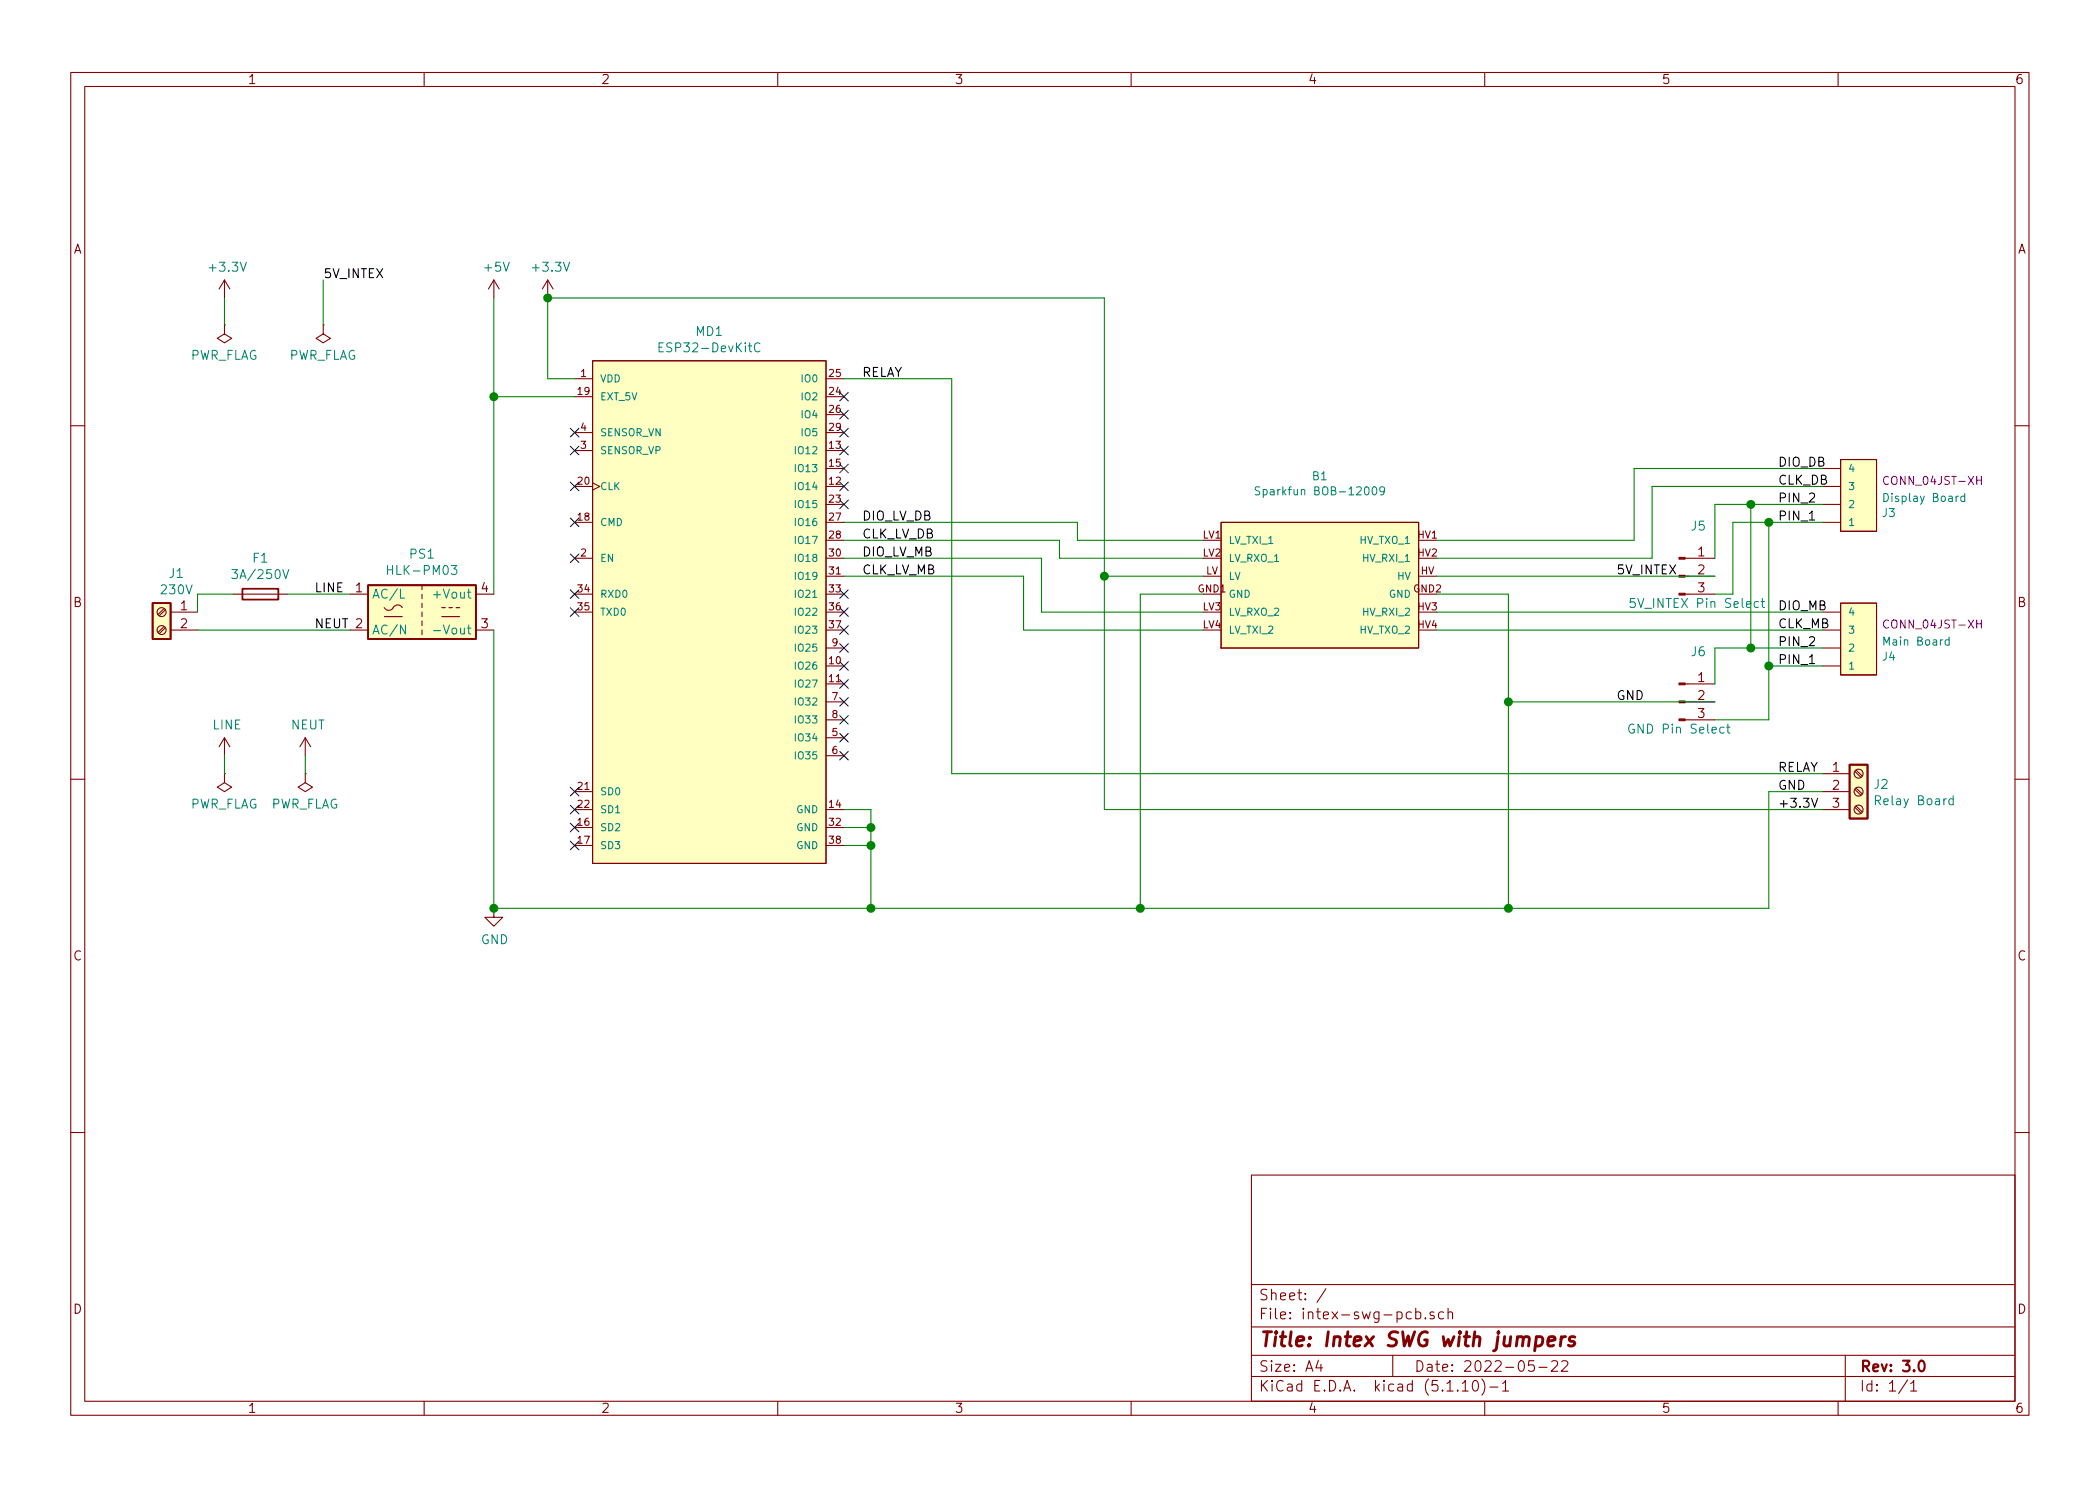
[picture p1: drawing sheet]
EESchema Schematic File Version 4
EELAYER 30 0
EELAYER END
$Descr A4 11693 8268
encoding utf-8
Sheet 1 1
Title "Intex SWG with jumpers"
Date "2022-05-22"
Rev "3.0"
Comp ""
Comment1 ""
Comment2 ""
Comment3 ""
Comment4 ""
$EndDescr
$Comp
L Converter_ACDC:HLK-PM03 PS1
U 1 1
P 2350 3400
F 0 "PS1" H 2350 3725 50  0000 C CNN
F 1 "HLK-PM03" H 2350 3634 50  0000 C CNN
F 2 "Converter_ACDC:Converter_ACDC_HiLink_HLK-PMxx" H 2350 3100 50  0001 C CNN
F 3 "http://www.hlktech.net/product_detail.php?ProId=59" H 2750 3050 50  0001 C CNN
	1    2350 3400
	1    0    0    -1  
$EndComp
$Comp
L Device:Fuse F1
U 1 1
P 1450 3300
F 0 "F1" V 1647 3300 50  0000 C CNN
F 1 "3A/250V" V 1556 3300 50  0000 C CNN
F 2 "Fuse:Fuse_Littelfuse-LVR100" V 1380 3300 50  0001 C CNN
F 3 "~" H 1450 3300 50  0001 C CNN
	1    1450 3300
	0    -1   -1   0   
$EndComp
Wire Wire Line
	6700 3300 6350 3300
Wire Wire Line
	6350 3300 6350 5050
Wire Wire Line
	6350 5050 8400 5050
Wire Wire Line
	8400 3300 8000 3300
Wire Wire Line
	8000 3000 9100 3000
Wire Wire Line
	9100 3000 9100 2600
Wire Wire Line
	8000 3100 9200 3100
Wire Wire Line
	9200 3100 9200 2700
Wire Wire Line
	5300 4300 10150 4300
Wire Wire Line
	6700 3200 6150 3200
Wire Wire Line
	4700 2900 6000 2900
Wire Wire Line
	6000 2900 6000 3000
Wire Wire Line
	6000 3000 6700 3000
Wire Wire Line
	8400 5050 9850 5050
Wire Wire Line
	9850 5050 9850 4400
Connection ~ 8400 5050
Wire Wire Line
	6150 3200 6150 4500
Wire Wire Line
	10150 4400 9850 4400
Connection ~ 6350 5050
Wire Wire Line
	10150 4500 6150 4500
Wire Wire Line
	5300 2100 5300 4300
Wire Wire Line
	5300 2100 4700 2100
Wire Wire Line
	4700 3000 5900 3000
Wire Wire Line
	5900 3000 5900 3100
Wire Wire Line
	5900 3100 6700 3100
Wire Wire Line
	6700 3400 5800 3400
Wire Wire Line
	5800 3400 5800 3100
Wire Wire Line
	5800 3100 4700 3100
Wire Wire Line
	6700 3500 5700 3500
Wire Wire Line
	5700 3500 5700 3200
Wire Wire Line
	5700 3200 4700 3200
Wire Wire Line
	4700 4500 4850 4500
Wire Wire Line
	4850 4500 4850 4600
Connection ~ 4850 5050
Wire Wire Line
	4850 5050 6350 5050
Wire Wire Line
	2750 3500 2750 5050
Wire Wire Line
	2750 5050 4850 5050
Wire Wire Line
	6150 1650 6150 3200
Connection ~ 6150 3200
$Comp
L SparkFun-Boards:SPARKFUN_LOGIC_LEVEL_CONVERTER B1
U 1 1
P 7350 3300
F 0 "B1" H 7350 3960 45  0000 C CNN
F 1 "Sparkfun BOB-12009" H 7350 3876 45  0000 C CNN
F 2 "Boards:SPARKFUN_LOGIC_LEVEL_CONVERTER" H 7350 3750 20  0001 C CNN
F 3 "https://learn.sparkfun.com/tutorials/bi-directional-logic-level-conter-hookup-guide" H 7350 3300 50  0001 C CNN
F 4 "BOB-12009" H 7350 3781 60  0001 C CNN "Field4"
F 5 "1568-1209-ND" H 7350 3300 50  0001 C CNN "digi-key part number"
	1    7350 3300
	1    0    0    -1  
$EndComp
Wire Wire Line
	8000 3200 9550 3200
$Comp
L Espressif_ESP32-DevKitC:ESP32-DevKitC_V4 MD1
U 1 1
P 3200 2100
F 0 "MD1" H 3950 2365 50  0000 C CNN
F 1 "ESP32-DevKitC" H 3950 2274 50  0000 C CNN
F 2 "Espressif_ESP32-DevKitC:Espressif-ESP32-DevKitC_V4-0-0-MFG" H 3200 2500 50  0001 L CNN
F 3 "https://docs.espressif.com/projects/esp-idf/en/latest/get-started/get-started-devkitc.html" H 3200 2600 50  0001 L CNN
F 4 "No" H 3200 2700 50  0001 L CNN "automotive"
F 5 "2.4-2.5GHz" H 3200 2800 50  0001 L CNN "bandwidth"
F 6 "UNK" H 3200 2900 50  0001 L CNN "category"
F 7 "Integrated Circuits (ICs)" H 3200 3000 50  0001 L CNN "device class L1"
F 8 "RF Semiconductors and Devices" H 3200 3100 50  0001 L CNN "device class L2"
F 9 "Transceivers" H 3200 3200 50  0001 L CNN "device class L3"
F 10 "I2C,SPI,UART,I2S" H 3200 3300 50  0001 L CNN "interface"
F 11 "Yes" H 3200 3400 50  0001 L CNN "lead free"
F 12 "0f6b35fd4d8e66ba" H 3200 3500 50  0001 L CNN "library id"
F 13 "Espressif" H 3200 3600 50  0001 L CNN "manufacturer"
F 14 "2.5GHz" H 3200 3700 50  0001 L CNN "max frequency"
F 15 "5V" H 3200 3800 50  0001 L CNN "max supply voltage"
F 16 "2.7V" H 3200 3900 50  0001 L CNN "min supply voltage"
F 17 "356-ESP32-DEVKITC" H 3200 4000 50  0001 L CNN "mouser part number"
F 18 "16" H 3200 4100 50  0001 L CNN "number of ADC channels"
F 19 "22" H 3200 4200 50  0001 L CNN "number of GPIO"
F 20 "PTH_WIFI-MODULE" H 3200 4300 50  0001 L CNN "package"
F 21 "Yes" H 3200 4400 50  0001 L CNN "rohs"
F 22 "-40°C" H 3200 4500 50  0001 L CNN "temperature range low"
F 23 "1965-1000-ND" H 3200 2100 50  0001 C CNN "digi-key part number"
	1    3200 2100
	1    0    0    -1  
$EndComp
Wire Wire Line
	3050 1650 3050 2100
Wire Wire Line
	3050 2100 3200 2100
Wire Wire Line
	3050 1650 6150 1650
$Comp
L power:+3.3V #PWR0101
U 1 1
P 3050 1650
F 0 "#PWR0101" H 3050 1500 50  0001 C CNN
F 1 "+3.3V" H 3065 1823 50  0000 C CNN
F 2 "" H 3050 1650 50  0001 C CNN
F 3 "" H 3050 1650 50  0001 C CNN
	1    3050 1650
	1    0    0    -1  
$EndComp
Connection ~ 3050 1650
$Comp
L power:+5V #PWR0102
U 1 1
P 2750 1650
F 0 "#PWR0102" H 2750 1500 50  0001 C CNN
F 1 "+5V" H 2765 1823 50  0000 C CNN
F 2 "" H 2750 1650 50  0001 C CNN
F 3 "" H 2750 1650 50  0001 C CNN
	1    2750 1650
	1    0    0    -1  
$EndComp
$Comp
L power:GND #PWR0105
U 1 1
P 2750 5050
F 0 "#PWR0105" H 2750 4800 50  0001 C CNN
F 1 "GND" H 2755 4877 50  0000 C CNN
F 2 "" H 2750 5050 50  0001 C CNN
F 3 "" H 2750 5050 50  0001 C CNN
	1    2750 5050
	1    0    0    -1  
$EndComp
Connection ~ 2750 5050
Wire Wire Line
	1100 3400 1100 3300
NoConn ~ 4700 2200
NoConn ~ 4700 2300
NoConn ~ 4700 2400
NoConn ~ 4700 2500
NoConn ~ 4700 2600
NoConn ~ 4700 2700
NoConn ~ 4700 2800
NoConn ~ 4700 3300
NoConn ~ 4700 3400
NoConn ~ 4700 3500
NoConn ~ 4700 3600
NoConn ~ 4700 3700
NoConn ~ 4700 3800
NoConn ~ 4700 3900
NoConn ~ 4700 4000
NoConn ~ 4700 4100
NoConn ~ 4700 4200
NoConn ~ 3200 2400
NoConn ~ 3200 2500
NoConn ~ 3200 2700
NoConn ~ 3200 2900
NoConn ~ 3200 3100
NoConn ~ 3200 3300
NoConn ~ 3200 3400
NoConn ~ 3200 4400
NoConn ~ 3200 4500
NoConn ~ 3200 4600
NoConn ~ 3200 4700
Wire Wire Line
	4700 4600 4850 4600
Connection ~ 4850 4600
Wire Wire Line
	4850 4600 4850 4700
Wire Wire Line
	4700 4700 4850 4700
Connection ~ 4850 4700
Wire Wire Line
	4850 4700 4850 5050
Wire Wire Line
	1300 3300 1100 3300
$Comp
L Connector:Screw_Terminal_01x03 J2
U 1 1
P 10350 4400
F 0 "J2" H 10430 4442 50  0000 L CNN
F 1 "Relay Board" H 10430 4351 50  0000 L CNN
F 2 "TerminalBlock_Phoenix:TerminalBlock_Phoenix_MKDS-1,5-3_1x03_P5.00mm_Horizontal" H 10350 4400 50  0001 C CNN
F 3 "~" H 10350 4400 50  0001 C CNN
	1    10350 4400
	1    0    0    -1  
$EndComp
Text Label 9900 2600 0    50   ~ 0
DIO_DB
Text Label 9900 2700 0    50   ~ 0
CLK_DB
Text Label 9900 2800 0    50   ~ 0
PIN_2
Text Label 9900 3700 0    50   ~ 0
PIN_1
Text Label 9900 3400 0    50   ~ 0
DIO_MB
Text Label 9900 3500 0    50   ~ 0
CLK_MB
Text Label 9900 3600 0    50   ~ 0
PIN_2
Text Label 9900 4400 0    50   ~ 0
GND
Text Label 9900 4500 0    50   ~ 0
+3.3V
Text Label 9900 4300 0    50   ~ 0
RELAY
Text Label 4800 2900 0    50   ~ 0
DIO_LV_DB
Text Label 4800 3000 0    50   ~ 0
CLK_LV_DB
Text Label 4800 3100 0    50   ~ 0
DIO_LV_MB
Text Label 4800 3200 0    50   ~ 0
CLK_LV_MB
$Comp
L power:LINE #PWR0103
U 1 1
P 1250 4200
F 0 "#PWR0103" H 1250 4050 50  0001 C CNN
F 1 "LINE" H 1265 4373 50  0000 C CNN
F 2 "" H 1250 4200 50  0001 C CNN
F 3 "" H 1250 4200 50  0001 C CNN
	1    1250 4200
	1    0    0    -1  
$EndComp
$Comp
L power:NEUT #PWR0104
U 1 1
P 1700 4200
F 0 "#PWR0104" H 1700 4050 50  0001 C CNN
F 1 "NEUT" H 1715 4373 50  0000 C CNN
F 2 "" H 1700 4200 50  0001 C CNN
F 3 "" H 1700 4200 50  0001 C CNN
	1    1700 4200
	1    0    0    -1  
$EndComp
$Comp
L power:PWR_FLAG #FLG0103
U 1 1
P 1250 4300
F 0 "#FLG0103" H 1250 4375 50  0001 C CNN
F 1 "PWR_FLAG" H 1250 4473 50  0000 C CNN
F 2 "" H 1250 4300 50  0001 C CNN
F 3 "~" H 1250 4300 50  0001 C CNN
	1    1250 4300
	-1   0    0    1   
$EndComp
$Comp
L power:PWR_FLAG #FLG0104
U 1 1
P 1700 4300
F 0 "#FLG0104" H 1700 4375 50  0001 C CNN
F 1 "PWR_FLAG" H 1700 4473 50  0000 C CNN
F 2 "" H 1700 4300 50  0001 C CNN
F 3 "~" H 1700 4300 50  0001 C CNN
	1    1700 4300
	-1   0    0    1   
$EndComp
Wire Wire Line
	1250 4200 1250 4300
Wire Wire Line
	1700 4200 1700 4300
Wire Wire Line
	1100 3500 1950 3500
Wire Wire Line
	1600 3300 1950 3300
Text Label 1750 3300 0    50   ~ 0
LINE
Text Label 1750 3500 0    50   ~ 0
NEUT
$Comp
L power:+3.3V #PWR0106
U 1 1
P 1250 1650
F 0 "#PWR0106" H 1250 1500 50  0001 C CNN
F 1 "+3.3V" H 1265 1823 50  0000 C CNN
F 2 "" H 1250 1650 50  0001 C CNN
F 3 "" H 1250 1650 50  0001 C CNN
	1    1250 1650
	1    0    0    -1  
$EndComp
$Comp
L power:PWR_FLAG #FLG0101
U 1 1
P 1250 1800
F 0 "#FLG0101" H 1250 1875 50  0001 C CNN
F 1 "PWR_FLAG" H 1250 1973 50  0000 C CNN
F 2 "" H 1250 1800 50  0001 C CNN
F 3 "~" H 1250 1800 50  0001 C CNN
	1    1250 1800
	-1   0    0    1   
$EndComp
Wire Wire Line
	1250 1650 1250 1800
Text Label 1800 1550 0    50   ~ 0
5V_INTEX
$Comp
L power:PWR_FLAG #FLG0102
U 1 1
P 1800 1800
F 0 "#FLG0102" H 1800 1875 50  0001 C CNN
F 1 "PWR_FLAG" H 1800 1973 50  0000 C CNN
F 2 "" H 1800 1800 50  0001 C CNN
F 3 "~" H 1800 1800 50  0001 C CNN
	1    1800 1800
	-1   0    0    1   
$EndComp
Wire Wire Line
	1800 1800 1800 1550
Text Label 4800 2100 0    50   ~ 0
RELAY
Wire Wire Line
	3200 2200 2750 2200
Wire Wire Line
	2750 1650 2750 2200
Connection ~ 2750 2200
Wire Wire Line
	2750 2200 2750 3300
$Comp
L Connector:Screw_Terminal_01x02 J1
U 1 1
P 900 3400
F 0 "J1" H 818 3617 50  0000 C CNN
F 1 "230V" H 818 3526 50  0000 C CNN
F 2 "TerminalBlock_Phoenix:TerminalBlock_Phoenix_MKDS-1,5-2_1x02_P5.00mm_Horizontal" H 900 3400 50  0001 C CNN
F 3 "~" H 900 3400 50  0001 C CNN
	1    900  3400
	-1   0    0    -1  
$EndComp
Wire Wire Line
	9200 2700 10150 2700
Wire Wire Line
	9100 2600 10150 2600
Text Label 9900 2900 0    50   ~ 0
PIN_1
Wire Wire Line
	10150 3700 9850 3700
Wire Wire Line
	9850 3700 9850 4000
$Comp
L SparkFun-Connectors:CONN_04JST-PTH J3
U 1 1
P 10250 2900
F 0 "J3" H 10022 2955 45  0000 R CNN
F 1 "Display Board" H 10022 3039 45  0000 R CNN
F 2 "Connector_JST:JST_XH_B4B-XH-A_1x04_P2.50mm_Vertical" H 10250 3400 20  0001 C CNN
F 3 "https://www.jst-mfg.com/product/pdf/eng/eXH.pdf" H 10250 2900 50  0001 C CNN
F 4 "CONN_04JST-XH" H 10022 3134 45  0000 R CNN "Field4"
F 5 "455-2249-ND" H 10250 2900 50  0001 C CNN "digi-key part number"
	1    10250 2900
	-1   0    0    -1  
$EndComp
$Comp
L SparkFun-Connectors:CONN_04JST-PTH J4
U 1 1
P 10250 3700
F 0 "J4" H 10022 3755 45  0000 R CNN
F 1 "Main Board" H 10022 3839 45  0000 R CNN
F 2 "Connector_JST:JST_XH_B4B-XH-A_1x04_P2.50mm_Vertical" H 10250 4200 20  0001 C CNN
F 3 "https://www.jst-mfg.com/product/pdf/eng/eXH.pdf" H 10250 3700 50  0001 C CNN
F 4 "CONN_04JST-XH" H 10022 3934 45  0000 R CNN "Field4"
F 5 "455-2249-ND" H 10250 3700 50  0001 C CNN "digi-key part number"
	1    10250 3700
	-1   0    0    -1  
$EndComp
Wire Wire Line
	9550 3300 9650 3300
Wire Wire Line
	9650 3300 9650 2900
Wire Wire Line
	9650 2900 9850 2900
Wire Wire Line
	9550 3600 9550 3800
Wire Wire Line
	9550 4000 9850 4000
Wire Wire Line
	9550 2800 9550 3100
Wire Wire Line
	9850 3700 9850 2900
Connection ~ 9850 3700
Connection ~ 9850 2900
Wire Wire Line
	9850 2900 10150 2900
Connection ~ 9750 2800
Connection ~ 9750 3600
Wire Wire Line
	9750 2800 9750 3600
Wire Wire Line
	9750 2800 10150 2800
Wire Wire Line
	9750 3600 10150 3600
Wire Wire Line
	9550 2800 9750 2800
Wire Wire Line
	9550 3600 9750 3600
Text Label 9000 3200 0    50   ~ 0
5V_INTEX
Wire Wire Line
	8000 3500 10150 3500
Wire Wire Line
	8000 3400 10150 3400
Text Label 9000 3900 0    50   ~ 0
GND
$Comp
L Connector:Conn_01x03_Male J6
U 1 1
P 9350 3900
F 0 "J6" H 9458 4181 50  0000 C CNN
F 1 "GND Pin Select" H 9350 3750 50  0000 C CNN
F 2 "Connector_PinHeader_2.54mm:PinHeader_1x03_P2.54mm_Vertical" H 9350 3900 50  0001 C CNN
F 3 "~" H 9350 3900 50  0001 C CNN
	1    9350 3900
	1    0    0    -1  
$EndComp
$Comp
L Connector:Conn_01x03_Male J5
U 1 1
P 9350 3200
F 0 "J5" H 9458 3481 50  0000 C CNN
F 1 "5V_INTEX Pin Select" H 9450 3050 50  0000 C CNN
F 2 "Connector_PinHeader_2.54mm:PinHeader_1x03_P2.54mm_Vertical" H 9350 3200 50  0001 C CNN
F 3 "~" H 9350 3200 50  0001 C CNN
	1    9350 3200
	1    0    0    -1  
$EndComp
Wire Wire Line
	8400 3300 8400 3900
Wire Wire Line
	9550 3900 8400 3900
Connection ~ 8400 3900
Wire Wire Line
	8400 3900 8400 5050
$EndSCHEMATC
